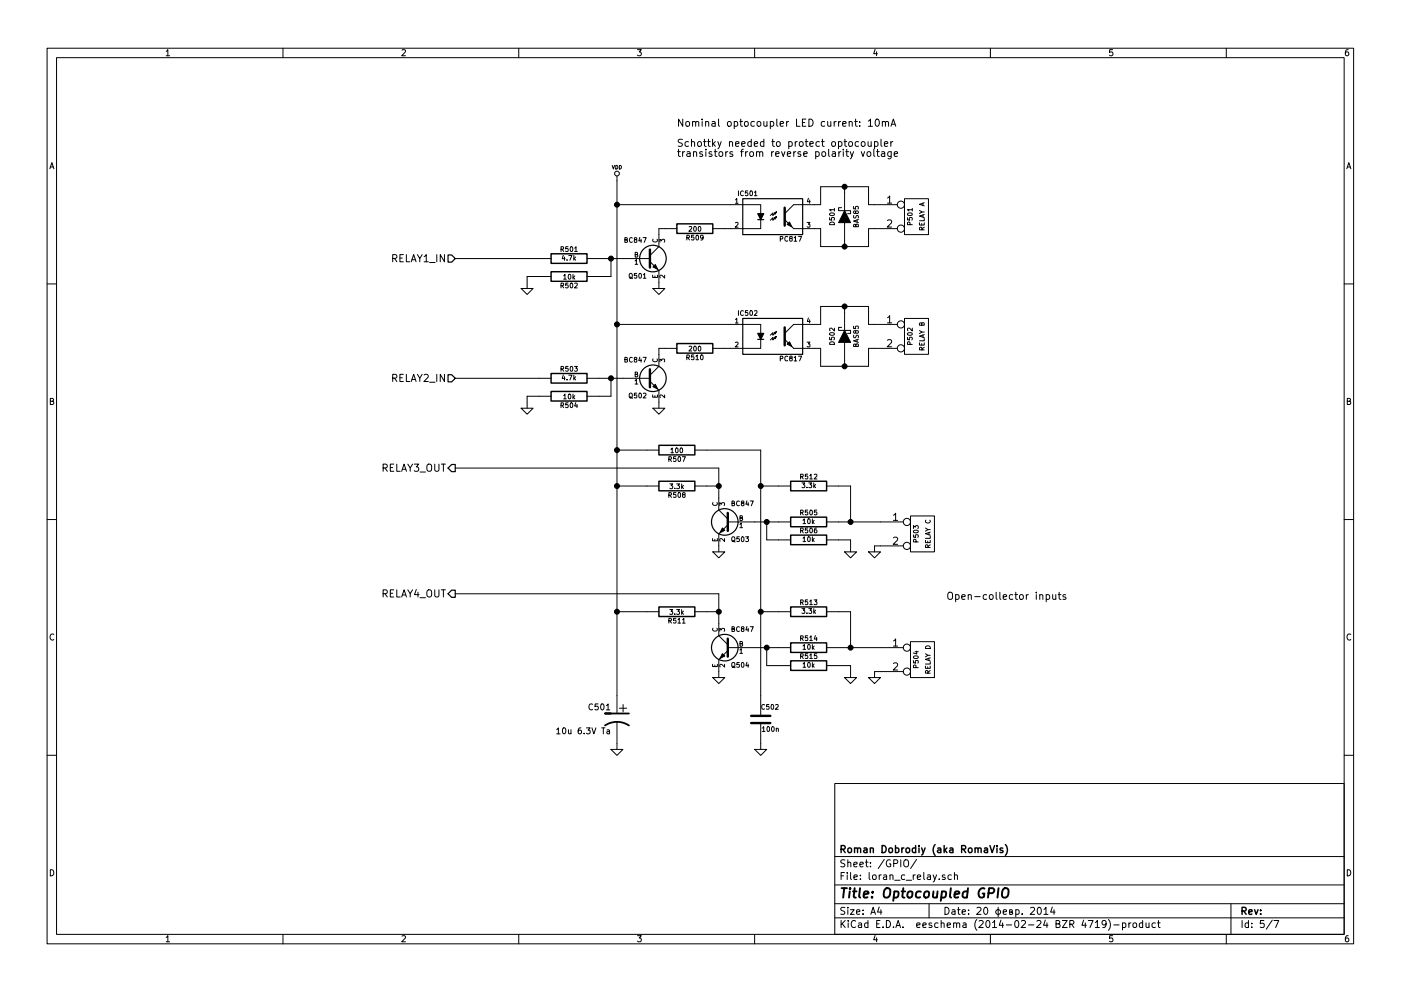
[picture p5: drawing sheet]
EESchema Schematic File Version 2
LIBS:74xx_seppower
LIBS:power
LIBS:device
LIBS:transistors
LIBS:conn
LIBS:linear
LIBS:regul
LIBS:cmos4000
LIBS:adc-dac
LIBS:memory
LIBS:xilinx
LIBS:special
LIBS:microcontrollers
LIBS:dsp
LIBS:microchip
LIBS:analog_switches
LIBS:motorola
LIBS:texas
LIBS:intel
LIBS:audio
LIBS:interface
LIBS:digital-audio
LIBS:philips
LIBS:display
LIBS:cypress
LIBS:siliconi
LIBS:opto
LIBS:atmel
LIBS:contrib
LIBS:valves
LIBS:stm32
LIBS:lan8720
LIBS:hole
LIBS:ts8121
LIBS:74xgxx
LIBS:ac-dc
LIBS:brooktre
LIBS:cmos_ieee
LIBS:dc-dc
LIBS:elec-unifil
LIBS:ftdi
LIBS:gennum
LIBS:graphic
LIBS:hc11
LIBS:logo
LIBS:microchip1
LIBS:microchip_pic10mcu
LIBS:microchip_pic12mcu
LIBS:microchip_pic16mcu
LIBS:msp430
LIBS:nxp_armmcu
LIBS:powerint
LIBS:pspice
LIBS:references
LIBS:relays
LIBS:rfcom
LIBS:sensors
LIBS:stm8
LIBS:supertex
LIBS:transf
LIBS:video
LIBS:led_holder
LIBS:crystal_shielded
LIBS:conn_2s
LIBS:loran_c_proc_board-cache
EELAYER 24 0
EELAYER END
$Descr A4 11693 8268
encoding utf-8
Sheet 5 7
Title "Optocoupled GPIO"
Date "20 февр. 2014"
Rev ""
Comp "Roman Dobrodiy (aka RomaVis)"
Comment1 ""
Comment2 ""
Comment3 ""
Comment4 ""
$EndDescr
$Comp
L R R501
U 1 1
P 4750 2150
F 0 "R501" V 4830 2150 40  0000 C CNN
F 1 "4.7k" V 4757 2151 40  0000 C CNN
F 2 "w_smd_resistors:r_1206" V 4680 2150 30  0001 C CNN
F 3 "" H 4750 2150 30  0000 C CNN
	1    4750 2150
	0    -1   -1   0   
$EndComp
$Comp
L R R502
U 1 1
P 4750 2300
F 0 "R502" V 4830 2300 40  0000 C CNN
F 1 "10k" V 4757 2301 40  0000 C CNN
F 2 "w_smd_resistors:r_1206" V 4680 2300 30  0001 C CNN
F 3 "" H 4750 2300 30  0000 C CNN
	1    4750 2300
	0    1    1    0   
$EndComp
$Comp
L GND #PWR097
U 1 1
P 5500 2400
F 0 "#PWR097" H 5500 2400 30  0001 C CNN
F 1 "GND" H 5500 2330 30  0001 C CNN
F 2 "" H 5500 2400 60  0000 C CNN
F 3 "" H 5500 2400 60  0000 C CNN
	1    5500 2400
	1    0    0    -1  
$EndComp
$Comp
L GND #PWR098
U 1 1
P 4400 2400
F 0 "#PWR098" H 4400 2400 30  0001 C CNN
F 1 "GND" H 4400 2330 30  0001 C CNN
F 2 "" H 4400 2400 60  0000 C CNN
F 3 "" H 4400 2400 60  0000 C CNN
	1    4400 2400
	1    0    0    -1  
$EndComp
$Comp
L PC817 IC501
U 1 1
P 6450 1800
F 0 "IC501" H 6240 1990 40  0000 C CNN
F 1 "PC817" H 6600 1610 40  0000 C CNN
F 2 "w_pth_ic:dil_4-300" H 6250 1620 30  0001 C CIN
F 3 "" H 6450 1800 60  0000 C CNN
	1    6450 1800
	1    0    0    -1  
$EndComp
$Comp
L R R509
U 1 1
P 5800 1900
F 0 "R509" V 5880 1900 40  0000 C CNN
F 1 "200" V 5807 1901 40  0000 C CNN
F 2 "w_smd_resistors:r_1206" V 5730 1900 30  0001 C CNN
F 3 "" H 5800 1900 30  0000 C CNN
	1    5800 1900
	0    1    1    0   
$EndComp
$Comp
L VDD #PWR099
U 1 1
P 5150 1500
F 0 "#PWR099" H 5150 1600 30  0001 C CNN
F 1 "VDD" H 5150 1610 30  0000 C CNN
F 2 "" H 5150 1500 60  0000 C CNN
F 3 "" H 5150 1500 60  0000 C CNN
	1    5150 1500
	1    0    0    -1  
$EndComp
$Comp
L DIODESCH D501
U 1 1
P 7050 1800
F 0 "D501" H 7050 1900 40  0000 C CNN
F 1 "BAS85" H 7050 1700 40  0000 C CNN
F 2 "w_smd_diode:sod80c" H 7050 1800 60  0001 C CNN
F 3 "" H 7050 1800 60  0000 C CNN
	1    7050 1800
	0    -1   -1   0   
$EndComp
$Comp
L CONN_2 P501
U 1 1
P 7650 1800
F 0 "P501" V 7600 1800 40  0000 C CNN
F 1 "RELAY A" V 7700 1800 40  0000 C CNN
F 2 "w_conn_kk100:kk100_22-23-2021" H 7650 1800 60  0001 C CNN
F 3 "" H 7650 1800 60  0000 C CNN
	1    7650 1800
	1    0    0    -1  
$EndComp
$Comp
L R R503
U 1 1
P 4750 3150
F 0 "R503" V 4830 3150 40  0000 C CNN
F 1 "4.7k" V 4757 3151 40  0000 C CNN
F 2 "w_smd_resistors:r_1206" V 4680 3150 30  0001 C CNN
F 3 "" H 4750 3150 30  0000 C CNN
	1    4750 3150
	0    -1   -1   0   
$EndComp
$Comp
L R R504
U 1 1
P 4750 3300
F 0 "R504" V 4830 3300 40  0000 C CNN
F 1 "10k" V 4757 3301 40  0000 C CNN
F 2 "w_smd_resistors:r_1206" V 4680 3300 30  0001 C CNN
F 3 "" H 4750 3300 30  0000 C CNN
	1    4750 3300
	0    1    1    0   
$EndComp
$Comp
L GND #PWR0100
U 1 1
P 5500 3400
F 0 "#PWR0100" H 5500 3400 30  0001 C CNN
F 1 "GND" H 5500 3330 30  0001 C CNN
F 2 "" H 5500 3400 60  0000 C CNN
F 3 "" H 5500 3400 60  0000 C CNN
	1    5500 3400
	1    0    0    -1  
$EndComp
$Comp
L GND #PWR0101
U 1 1
P 4400 3400
F 0 "#PWR0101" H 4400 3400 30  0001 C CNN
F 1 "GND" H 4400 3330 30  0001 C CNN
F 2 "" H 4400 3400 60  0000 C CNN
F 3 "" H 4400 3400 60  0000 C CNN
	1    4400 3400
	1    0    0    -1  
$EndComp
$Comp
L PC817 IC502
U 1 1
P 6450 2800
F 0 "IC502" H 6240 2990 40  0000 C CNN
F 1 "PC817" H 6600 2610 40  0000 C CNN
F 2 "w_pth_ic:dil_4-300" H 6250 2620 30  0001 C CIN
F 3 "" H 6450 2800 60  0000 C CNN
	1    6450 2800
	1    0    0    -1  
$EndComp
$Comp
L R R510
U 1 1
P 5800 2900
F 0 "R510" V 5880 2900 40  0000 C CNN
F 1 "200" V 5807 2901 40  0000 C CNN
F 2 "w_smd_resistors:r_1206" V 5730 2900 30  0001 C CNN
F 3 "" H 5800 2900 30  0000 C CNN
	1    5800 2900
	0    1    1    0   
$EndComp
$Comp
L DIODESCH D502
U 1 1
P 7050 2800
F 0 "D502" H 7050 2900 40  0000 C CNN
F 1 "BAS85" H 7050 2700 40  0000 C CNN
F 2 "w_smd_diode:sod80c" H 7050 2800 60  0001 C CNN
F 3 "" H 7050 2800 60  0000 C CNN
	1    7050 2800
	0    -1   -1   0   
$EndComp
$Comp
L CONN_2 P502
U 1 1
P 7650 2800
F 0 "P502" V 7600 2800 40  0000 C CNN
F 1 "RELAY B" V 7700 2800 40  0000 C CNN
F 2 "w_conn_kk100:kk100_22-23-2021" H 7650 2800 60  0001 C CNN
F 3 "" H 7650 2800 60  0000 C CNN
	1    7650 2800
	1    0    0    -1  
$EndComp
$Comp
L R R505
U 1 1
P 6750 4350
F 0 "R505" V 6830 4350 40  0000 C CNN
F 1 "10k" V 6757 4351 40  0000 C CNN
F 2 "w_smd_resistors:r_1206" V 6680 4350 30  0001 C CNN
F 3 "" H 6750 4350 30  0000 C CNN
	1    6750 4350
	0    -1   -1   0   
$EndComp
$Comp
L R R506
U 1 1
P 6750 4500
F 0 "R506" V 6830 4500 40  0000 C CNN
F 1 "10k" V 6757 4501 40  0000 C CNN
F 2 "w_smd_resistors:r_1206" V 6680 4500 30  0001 C CNN
F 3 "" H 6750 4500 30  0000 C CNN
	1    6750 4500
	0    -1   -1   0   
$EndComp
$Comp
L CONN_2 P503
U 1 1
P 7700 4450
F 0 "P503" V 7650 4450 40  0000 C CNN
F 1 "RELAY C" V 7750 4450 40  0000 C CNN
F 2 "w_conn_kk100:kk100_22-23-2021" H 7700 4450 60  0001 C CNN
F 3 "" H 7700 4450 60  0000 C CNN
	1    7700 4450
	1    0    0    -1  
$EndComp
$Comp
L CONN_2 P504
U 1 1
P 7700 5500
F 0 "P504" V 7650 5500 40  0000 C CNN
F 1 "RELAY D" V 7750 5500 40  0000 C CNN
F 2 "w_conn_kk100:kk100_22-23-2021" H 7700 5500 60  0001 C CNN
F 3 "" H 7700 5500 60  0000 C CNN
	1    7700 5500
	1    0    0    -1  
$EndComp
$Comp
L CP1 C501
U 1 1
P 5150 6000
F 0 "C501" H 5200 6100 50  0000 L CNN
F 1 "10u 6.3V Ta" H 5200 5900 50  0000 L CNN
F 2 "w_smd_capacitors:c_tant_B" H 5150 6000 60  0001 C CNN
F 3 "" H 5150 6000 60  0000 C CNN
	1    5150 6000
	-1   0    0    -1  
$EndComp
$Comp
L GND #PWR0102
U 1 1
P 5150 6250
F 0 "#PWR0102" H 5150 6250 30  0001 C CNN
F 1 "GND" H 5150 6180 30  0001 C CNN
F 2 "" H 5150 6250 60  0000 C CNN
F 3 "" H 5150 6250 60  0000 C CNN
	1    5150 6250
	1    0    0    -1  
$EndComp
Text HLabel 3800 2150 0    60   Input ~ 0
RELAY1_IN
Text HLabel 3800 3150 0    60   Input ~ 0
RELAY2_IN
Text HLabel 3800 3900 0    60   Output ~ 0
RELAY3_OUT
Text HLabel 3800 4950 0    60   Output ~ 0
RELAY4_OUT
Text Notes 5650 1300 0    60   ~ 0
Nominal optocoupler LED current: 10mA\n\nSchottky needed to protect optocoupler\ntransistors from reverse polarity voltage
$Comp
L BC849 Q501
U 1 1
P 5400 2150
F 0 "Q501" H 5400 2001 40  0000 R CNN
F 1 "BC847" H 5400 2300 40  0000 R CNN
F 2 "SMD_Packages:SOT23" H 5300 2252 29  0001 C CNN
F 3 "" H 5400 2150 60  0000 C CNN
	1    5400 2150
	1    0    0    -1  
$EndComp
$Comp
L BC849 Q502
U 1 1
P 5400 3150
F 0 "Q502" H 5400 3001 40  0000 R CNN
F 1 "BC847" H 5400 3300 40  0000 R CNN
F 2 "SMD_Packages:SOT23" H 5300 3252 29  0001 C CNN
F 3 "" H 5400 3150 60  0000 C CNN
	1    5400 3150
	1    0    0    -1  
$EndComp
$Comp
L BC849 Q503
U 1 1
P 6100 4350
F 0 "Q503" H 6100 4201 40  0000 R CNN
F 1 "BC847" H 6100 4500 40  0000 R CNN
F 2 "SMD_Packages:SOT23" H 6000 4452 29  0001 C CNN
F 3 "" H 6100 4350 60  0000 C CNN
	1    6100 4350
	-1   0    0    -1  
$EndComp
$Comp
L GND #PWR0103
U 1 1
P 7100 4600
F 0 "#PWR0103" H 7100 4600 30  0001 C CNN
F 1 "GND" H 7100 4530 30  0001 C CNN
F 2 "" H 7100 4600 60  0000 C CNN
F 3 "" H 7100 4600 60  0000 C CNN
	1    7100 4600
	1    0    0    -1  
$EndComp
$Comp
L R R508
U 1 1
P 5650 4050
F 0 "R508" V 5730 4050 40  0000 C CNN
F 1 "3.3k" V 5657 4051 40  0000 C CNN
F 2 "w_smd_resistors:r_1206" V 5580 4050 30  0001 C CNN
F 3 "" H 5650 4050 30  0000 C CNN
	1    5650 4050
	0    -1   1    0   
$EndComp
$Comp
L R R512
U 1 1
P 6750 4050
F 0 "R512" V 6830 4050 40  0000 C CNN
F 1 "3.3k" V 6757 4051 40  0000 C CNN
F 2 "w_smd_resistors:r_1206" V 6680 4050 30  0001 C CNN
F 3 "" H 6750 4050 30  0000 C CNN
	1    6750 4050
	0    1    -1   0   
$EndComp
$Comp
L GND #PWR0104
U 1 1
P 6000 4600
F 0 "#PWR0104" H 6000 4600 30  0001 C CNN
F 1 "GND" H 6000 4530 30  0001 C CNN
F 2 "" H 6000 4600 60  0000 C CNN
F 3 "" H 6000 4600 60  0000 C CNN
	1    6000 4600
	1    0    0    -1  
$EndComp
Wire Wire Line
	5500 2350 5500 2400
Wire Wire Line
	5000 2150 5200 2150
Wire Wire Line
	5100 2150 5100 2300
Connection ~ 5100 2150
Wire Wire Line
	5550 1900 5500 1900
Wire Wire Line
	5500 1900 5500 1950
Wire Wire Line
	6050 1900 6100 1900
Wire Wire Line
	5150 1700 6100 1700
Wire Wire Line
	3800 2150 4500 2150
Wire Wire Line
	6800 1700 6850 1700
Wire Wire Line
	6850 1700 6850 1550
Wire Wire Line
	6850 1550 7250 1550
Wire Wire Line
	7050 1550 7050 1600
Wire Wire Line
	6800 1900 6850 1900
Wire Wire Line
	6850 1900 6850 2050
Wire Wire Line
	6850 2050 7250 2050
Wire Wire Line
	7050 2050 7050 2000
Wire Wire Line
	5100 2300 5000 2300
Wire Wire Line
	4500 2300 4400 2300
Wire Wire Line
	4400 2300 4400 2400
Wire Wire Line
	7250 1550 7250 1700
Wire Wire Line
	7250 1700 7300 1700
Connection ~ 7050 1550
Wire Wire Line
	7300 1900 7250 1900
Wire Wire Line
	7250 1900 7250 2050
Connection ~ 7050 2050
Connection ~ 5150 1700
Wire Wire Line
	5500 3350 5500 3400
Wire Wire Line
	5000 3150 5200 3150
Wire Wire Line
	5100 3150 5100 3300
Connection ~ 5100 3150
Wire Wire Line
	5550 2900 5500 2900
Wire Wire Line
	5500 2900 5500 2950
Wire Wire Line
	6050 2900 6100 2900
Wire Wire Line
	5150 2700 6100 2700
Wire Wire Line
	3800 3150 4500 3150
Wire Wire Line
	6800 2700 6850 2700
Wire Wire Line
	6850 2700 6850 2550
Wire Wire Line
	6850 2550 7250 2550
Wire Wire Line
	7050 2550 7050 2600
Wire Wire Line
	6800 2900 6850 2900
Wire Wire Line
	6850 2900 6850 3050
Wire Wire Line
	6850 3050 7250 3050
Wire Wire Line
	7050 3050 7050 3000
Wire Wire Line
	5100 3300 5000 3300
Wire Wire Line
	4500 3300 4400 3300
Wire Wire Line
	4400 3300 4400 3400
Wire Wire Line
	7250 2550 7250 2700
Wire Wire Line
	7250 2700 7300 2700
Connection ~ 7050 2550
Wire Wire Line
	7300 2900 7250 2900
Wire Wire Line
	7250 2900 7250 3050
Connection ~ 7050 3050
Connection ~ 5150 2700
Wire Wire Line
	3800 3900 6000 3900
Wire Wire Line
	3800 4950 6000 4950
Wire Wire Line
	5150 6200 5150 6250
Wire Wire Line
	6300 4350 6500 4350
Wire Wire Line
	6400 4500 6500 4500
Connection ~ 6400 4350
Wire Wire Line
	7000 4500 7100 4500
Wire Wire Line
	7100 4500 7100 4600
Wire Wire Line
	6000 4550 6000 4600
Wire Wire Line
	6000 3900 6000 4150
Wire Wire Line
	7000 4350 7350 4350
$Comp
L GND #PWR0105
U 1 1
P 7300 4600
F 0 "#PWR0105" H 7300 4600 30  0001 C CNN
F 1 "GND" H 7300 4530 30  0001 C CNN
F 2 "" H 7300 4600 60  0000 C CNN
F 3 "" H 7300 4600 60  0000 C CNN
	1    7300 4600
	1    0    0    -1  
$EndComp
Wire Wire Line
	7350 4550 7300 4550
Wire Wire Line
	7300 4550 7300 4600
Connection ~ 7100 4350
Wire Wire Line
	6400 4350 6400 4500
Wire Wire Line
	5900 4050 6000 4050
Wire Wire Line
	7000 4050 7100 4050
Wire Wire Line
	7100 4050 7100 4350
$Comp
L R R514
U 1 1
P 6750 5400
F 0 "R514" V 6830 5400 40  0000 C CNN
F 1 "10k" V 6757 5401 40  0000 C CNN
F 2 "w_smd_resistors:r_1206" V 6680 5400 30  0001 C CNN
F 3 "" H 6750 5400 30  0000 C CNN
	1    6750 5400
	0    -1   -1   0   
$EndComp
$Comp
L R R515
U 1 1
P 6750 5550
F 0 "R515" V 6830 5550 40  0000 C CNN
F 1 "10k" V 6757 5551 40  0000 C CNN
F 2 "w_smd_resistors:r_1206" V 6680 5550 30  0001 C CNN
F 3 "" H 6750 5550 30  0000 C CNN
	1    6750 5550
	0    -1   -1   0   
$EndComp
$Comp
L BC849 Q504
U 1 1
P 6100 5400
F 0 "Q504" H 6100 5251 40  0000 R CNN
F 1 "BC847" H 6100 5550 40  0000 R CNN
F 2 "SMD_Packages:SOT23" H 6000 5502 29  0001 C CNN
F 3 "" H 6100 5400 60  0000 C CNN
	1    6100 5400
	-1   0    0    -1  
$EndComp
$Comp
L GND #PWR0106
U 1 1
P 7100 5650
F 0 "#PWR0106" H 7100 5650 30  0001 C CNN
F 1 "GND" H 7100 5580 30  0001 C CNN
F 2 "" H 7100 5650 60  0000 C CNN
F 3 "" H 7100 5650 60  0000 C CNN
	1    7100 5650
	1    0    0    -1  
$EndComp
$Comp
L R R511
U 1 1
P 5650 5100
F 0 "R511" V 5730 5100 40  0000 C CNN
F 1 "3.3k" V 5657 5101 40  0000 C CNN
F 2 "w_smd_resistors:r_1206" V 5580 5100 30  0001 C CNN
F 3 "" H 5650 5100 30  0000 C CNN
	1    5650 5100
	0    -1   1    0   
$EndComp
$Comp
L R R513
U 1 1
P 6750 5100
F 0 "R513" V 6830 5100 40  0000 C CNN
F 1 "3.3k" V 6757 5101 40  0000 C CNN
F 2 "w_smd_resistors:r_1206" V 6680 5100 30  0001 C CNN
F 3 "" H 6750 5100 30  0000 C CNN
	1    6750 5100
	0    1    -1   0   
$EndComp
$Comp
L GND #PWR0107
U 1 1
P 6000 5650
F 0 "#PWR0107" H 6000 5650 30  0001 C CNN
F 1 "GND" H 6000 5580 30  0001 C CNN
F 2 "" H 6000 5650 60  0000 C CNN
F 3 "" H 6000 5650 60  0000 C CNN
	1    6000 5650
	1    0    0    -1  
$EndComp
Wire Wire Line
	6300 5400 6500 5400
Wire Wire Line
	6400 5550 6500 5550
Connection ~ 6400 5400
Wire Wire Line
	7000 5550 7100 5550
Wire Wire Line
	7100 5550 7100 5650
Wire Wire Line
	6000 5600 6000 5650
Wire Wire Line
	6000 4950 6000 5200
Wire Wire Line
	7000 5400 7350 5400
$Comp
L GND #PWR0108
U 1 1
P 7300 5650
F 0 "#PWR0108" H 7300 5650 30  0001 C CNN
F 1 "GND" H 7300 5580 30  0001 C CNN
F 2 "" H 7300 5650 60  0000 C CNN
F 3 "" H 7300 5650 60  0000 C CNN
	1    7300 5650
	1    0    0    -1  
$EndComp
Wire Wire Line
	7350 5600 7300 5600
Wire Wire Line
	7300 5600 7300 5650
Connection ~ 7100 5400
Wire Wire Line
	6400 5400 6400 5550
Wire Wire Line
	5900 5100 6000 5100
Wire Wire Line
	7000 5100 7100 5100
Wire Wire Line
	7100 5100 7100 5400
Wire Wire Line
	6500 4050 6350 4050
Wire Wire Line
	6350 3750 6350 5800
Wire Wire Line
	6350 5100 6500 5100
Wire Wire Line
	5150 5100 5400 5100
Wire Wire Line
	5150 1500 5150 5800
Wire Wire Line
	5400 4050 5150 4050
Connection ~ 5150 5100
Connection ~ 5150 4050
$Comp
L R R507
U 1 1
P 5650 3750
F 0 "R507" V 5730 3750 40  0000 C CNN
F 1 "100" V 5657 3751 40  0000 C CNN
F 2 "w_smd_resistors:r_1206" V 5580 3750 30  0001 C CNN
F 3 "" H 5650 3750 30  0000 C CNN
	1    5650 3750
	0    -1   1    0   
$EndComp
Wire Wire Line
	5400 3750 5150 3750
Connection ~ 5150 3750
Wire Wire Line
	5900 3750 6350 3750
Connection ~ 6350 4050
$Comp
L C C502
U 1 1
P 6350 6000
F 0 "C502" H 6350 6100 40  0000 L CNN
F 1 "100n" H 6356 5915 40  0000 L CNN
F 2 "w_smd_capacitors:c_1206" H 6388 5850 30  0001 C CNN
F 3 "" H 6350 6000 60  0000 C CNN
	1    6350 6000
	1    0    0    -1  
$EndComp
Connection ~ 6350 5100
$Comp
L GND #PWR0109
U 1 1
P 6350 6250
F 0 "#PWR0109" H 6350 6250 30  0001 C CNN
F 1 "GND" H 6350 6180 30  0001 C CNN
F 2 "" H 6350 6250 60  0000 C CNN
F 3 "" H 6350 6250 60  0000 C CNN
	1    6350 6250
	1    0    0    -1  
$EndComp
Wire Wire Line
	6350 6200 6350 6250
Connection ~ 6000 5100
Connection ~ 6000 4050
Text Notes 7900 5000 0    60   ~ 0
Open-collector inputs
$EndSCHEMATC
